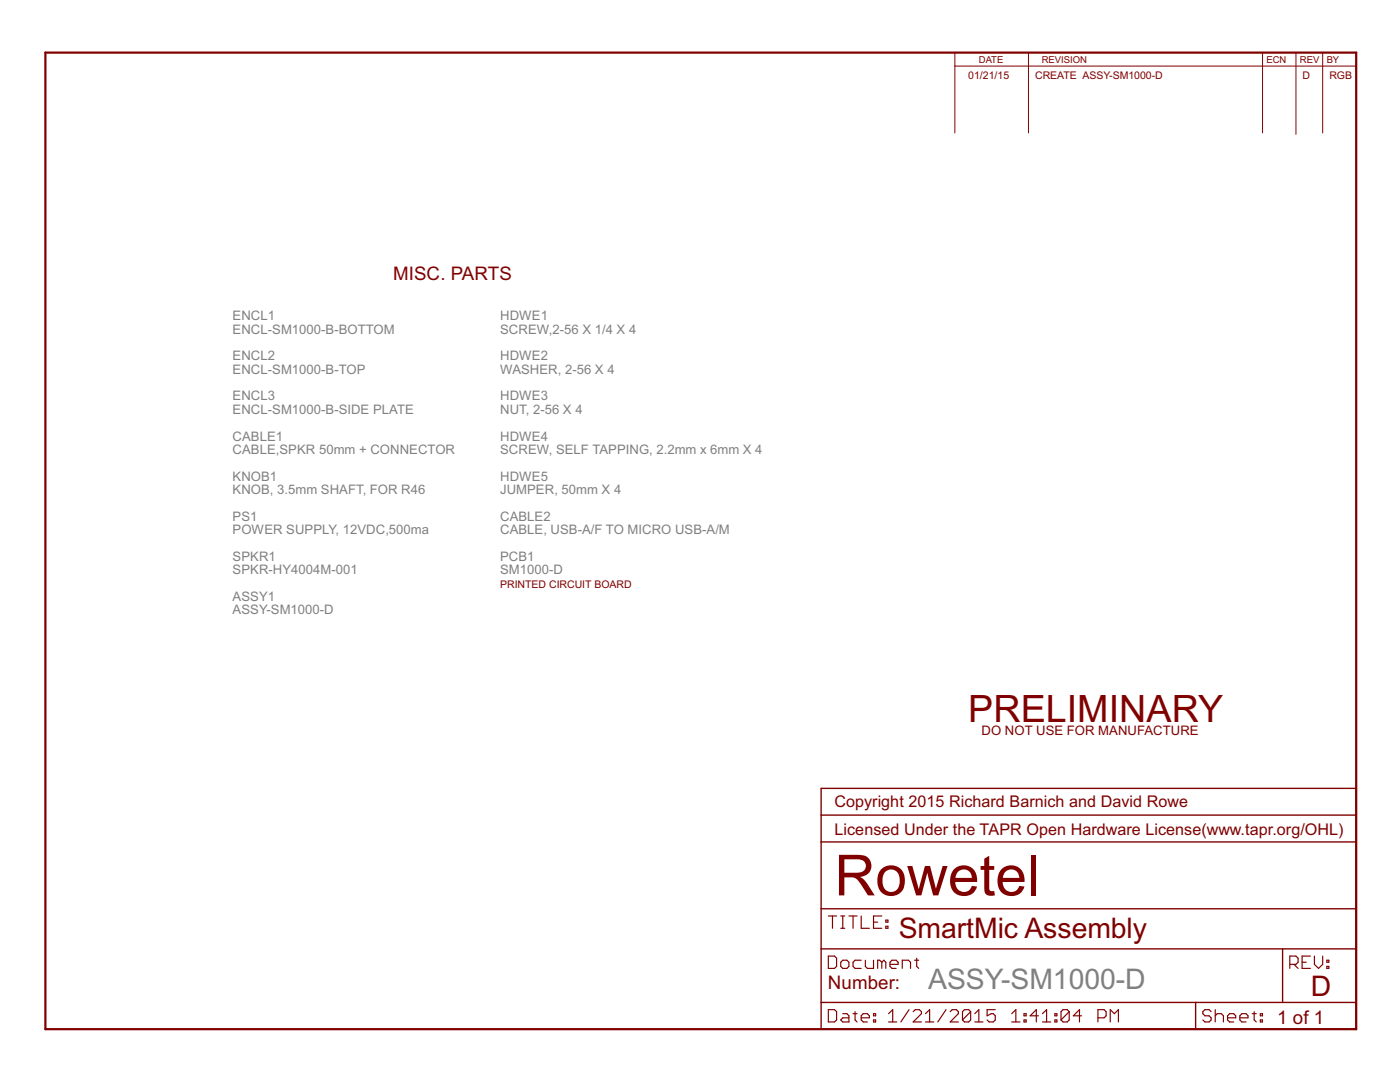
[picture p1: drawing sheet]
<svg xmlns="http://www.w3.org/2000/svg" width="279mm" height="216mm" viewBox="0 0 279 216" stroke-linecap="round" stroke-linejoin="round" font-family="sans-serif">
<path d="M9.1 10.5h261.6v194.9h-261.6z" fill="none" stroke="#800000" stroke-width=".44"/>
<path d="M190.6 10.5v16M190.6 13.2h80.1M205.3 10.5v16M252 10.5v16M258.6 10.5v16.3M264 10.5v16" fill="none" stroke="#800000" stroke-width=".2"/>
<path d="M163.9 157.3h106.8v48.1h-106.8zM163.9 168h106.8M163.9 162.6h106.8M163.9 189.3h106.8M163.9 181.3h106.8M256 189.3v10.7M163.9 200h106.8M238.6 200v5.4" fill="none" stroke="#800000" stroke-width=".28"/>
<g fill="none" stroke="#800000" stroke-width=".23">
<path d="M165.3 190.8h1.2l.5 .4v1.6l-.5 .4h-1.2zM165.3 182.8h1.7M166.1 182.8v2.4M167.8 192l.4-.4h.8l.4 .4v.8l-.4 .4h-.8l-.4-.4zM167.8 182.8h.8M167.8 185.2h.8M168.2 182.8v2.4M169.4 182.8h1.6M170.2 182.8v2.4M171.9 182.8v2.4h1.6M171.9 191.6h-1.3l-.4 .4v.8l.4 .4h1.3M172.7 191.6v1.2l.4 .4h1.2v-1.6"/>
<path d="M174.3 184h.9M176 182.8h-1.7v2.4h1.7M176 192l-.4-.4h-.4v1.6M176 192l.4-.4 .4 .4v1.2M176 192v1.2M176.8 184.8h.4v.4h-.4zM176.8 183.6h.4v.4h-.4zM177.6 192.4h1.6v-.4l-.4-.4h-.8l-.4 .4v.8l.4 .4h.8M180.1 193.2v-1.6h1.2l.4 .4v1.2M182.5 191.6h.8M182.9 191.2v1.6l.4 .4M257.4 192.4h1.2l.5-.4v-.8l-.5-.4h-1.2v2.4"/>
<path d="M258.2 192.4l.9 .8M259.9 192h.8M261.5 190.8h-1.6v2.4h1.6M262.3 190.8v1.6l.8 .8 .9-.8v-1.6M264.8 192.8h.4v.4h-.4zM264.8 191.6h.4v.4h-.4zM165.3 201.5h1.2l.5 .4v1.6l-.5 .4h-1.2zM168.2 202.3h.8l.4 .4v1.2h-1.2l-.4-.4 .4-.4h1.2M170.2 202.3h.8M170.6 201.9v1.6l.4 .4M171.9 203.1h1.6v-.4l-.4-.4h-.8l-.4 .4v.8l.4 .4h.8M174.3 203.5h.5v.4h-.5z"/>
<path d="M174.3 202.3h.5v.4h-.5zM177.3 203.9h1.7M177.3 202.3l.9-.8v2.4M181.4 201.5l-1.6 2.4M182.2 201.9l.5-.4h.8l.4 .4v.4l-1.7 1.6h1.7M184.7 203.9h1.7M184.7 202.3l.8-.8v2.4M188.8 201.5l-1.6 2.4M189.6 201.9l.4-.4h.9l.4 .4v.4l-1.7 1.6h1.7M193.7 201.9v1.6l-.4 .4h-.8l-.4-.4M193.7 201.9l-.4-.4h-.8l-.4 .4v1.6M193.7 201.9l-1.6 1.6"/>
<path d="M194.5 203.9h1.7M194.5 202.3l.8-.8v2.4M198.6 201.5h-1.6v1.2l.8-.4h.4l.4 .4v.8l-.4 .4h-.8l-.4-.4M201.9 203.9h1.7M201.9 202.3l.8-.8v2.4M204.4 203.5h.4v.4h-.4zM204.4 202.3h.4v.4h-.4zM207.2 202.7h-1.6l1.2-1.2v2.4M208 203.9h1.7M208 202.3l.9-.8v2.4M210.5 203.5h.4v.4h-.4zM210.5 202.3h.4v.4h-.4z"/>
<path d="M213.4 201.9v1.6l-.4 .4h-.8l-.4-.4M213.4 201.9l-.4-.4h-.8l-.4 .4v1.6M213.4 201.9l-1.6 1.6M215.8 202.7h-1.6l1.2-1.2v2.4M219.1 203.1h1.2l.4-.4v-.8l-.4-.4h-1.2v2.4M221.6 203.9v-2.4l.8 .8 .8-.8v2.4M241.7 201.9l-.4-.4h-.8l-.4 .4v.4l.4 .4h.8l.4 .4v.4l-.4 .4h-.8l-.4-.4M242.5 202.7l.4-.4h.9l.4 .4v1.2M242.5 201.5v2.4M245 203.1h1.6v-.4l-.4-.4h-.8l-.4 .4v.8l.4 .4h.8M247.4 203.1h1.7v-.4l-.4-.4h-.9l-.4 .4v.8l.4 .4h.9M249.9 202.3h.8"/>
<path d="M250.3 201.9v1.6l.4 .4M251.5 203.5h.4v.4h-.4zM251.5 202.3h.4v.4h-.4z"/>
</g>
<text font-size="12.6" fill="#800000" x="166.5" y="178.7">Rowetel</text>
<text font-size="8.4" fill="#800000" x="193.2" y="144">PRELIMINARY</text>
<g font-size="6.3" fill="#800000">
<text x="179.4" y="187.2">SmartMic Assembly</text>
<text x="261.6" y="198.7">D</text>
</g>
<text font-size="6.3" fill="#808080" x="185.2" y="197.4">ASSY-SM1000-D</text>
<g font-size="4.2" fill="#800000">
<text x="78.5" y="55.9">MISC. PARTS</text>
<text x="165.2" y="197.4">Number:</text>
<text x="254.9" y="204.3">1 of 1</text>
</g>
<g font-size="3.6" fill="#800000">
<text x="166.5" y="161.1">Copyright 2015 Richard Barnich and David Rowe</text>
<text x="166.5" y="166.7">Licensed Under the TAPR Open Hardware License(www.tapr.org/OHL)</text>
</g>
<g font-size="2.9" fill="#808080">
<text x="46.4" y="63.9">ENCL1</text>
<text x="99.8" y="63.9">HDWE1</text>
<text x="46.4" y="66.6">ENCL-SM1000-B-BOTTOM</text>
<text x="46.4" y="71.9">ENCL2</text>
<text x="99.8" y="66.6">SCREW,2-56 X 1/4 X 4</text>
<text x="99.8" y="71.9">HDWE2</text>
<text x="46.4" y="74.6">ENCL-SM1000-B-TOP</text>
<text x="99.8" y="74.6">WASHER, 2-56 X 4</text>
<text x="46.4" y="79.9">ENCL3</text>
<text x="46.4" y="82.6">ENCL-SM1000-B-SIDE PLATE</text>
<text x="99.8" y="79.9">HDWE3</text>
<text x="99.8" y="82.6">NUT, 2-56 X 4</text>
<text x="46.4" y="87.9">CABLE1</text>
<text x="99.8" y="87.9">HDWE4</text>
<text x="46.4" y="90.6">CABLE,SPKR 50mm + CONNECTOR</text>
<text x="46.4" y="95.9">KNOB1</text>
<text x="99.8" y="90.6">SCREW, SELF TAPPING, 2.2mm x 6mm X 4</text>
<text x="99.8" y="95.9">HDWE5</text>
<text x="46.4" y="98.6">KNOB, 3.5mm SHAFT, FOR R46</text>
<text x="99.8" y="98.6">JUMPER, 50mm X 4</text>
<text x="46.4" y="103.9">PS1</text>
<text x="46.4" y="106.6">POWER SUPPLY, 12VDC,500ma</text>
<text x="99.8" y="106.6">CABLE, USB-A/F TO MICRO USB-A/M</text>
<text x="99.8" y="103.9">CABLE2</text>
<text x="46.4" y="111.9">SPKR1</text>
<text x="99.8" y="111.9">PCB1</text>
<text x="46.4" y="114.6">SPKR-HY4004M-001</text>
<text x="46.4" y="119.9">ASSY1</text>
<text x="99.8" y="114.6">SM1000-D</text>
<text x="46.4" y="122.6">ASSY-SM1000-D</text>
</g>
<text font-size="2.9" fill="#800000" x="195.9" y="146.6">DO NOT USE FOR MANUFACTURE</text>
<g font-size="2.3" fill="#800000">
<text x="193.2" y="15.8">01/21/15</text>
<text x="206.6" y="15.8">CREATE ASSY-SM1000-D</text>
<text x="260" y="15.8">D</text>
<text x="265.3" y="15.8">RGB</text>
<text x="99.8" y="117.3">PRINTED CIRCUIT BOARD</text>
</g>
<g font-size="2.1" fill="#800000">
<text x="195.4" y="12.6">DATE</text>
<text x="207.9" y="12.6">REVISION</text>
<text x="252.8" y="12.6">ECN</text>
<text x="259.4" y="12.6">REV</text>
<text x="264.8" y="12.6">BY</text>
</g>
</svg>
